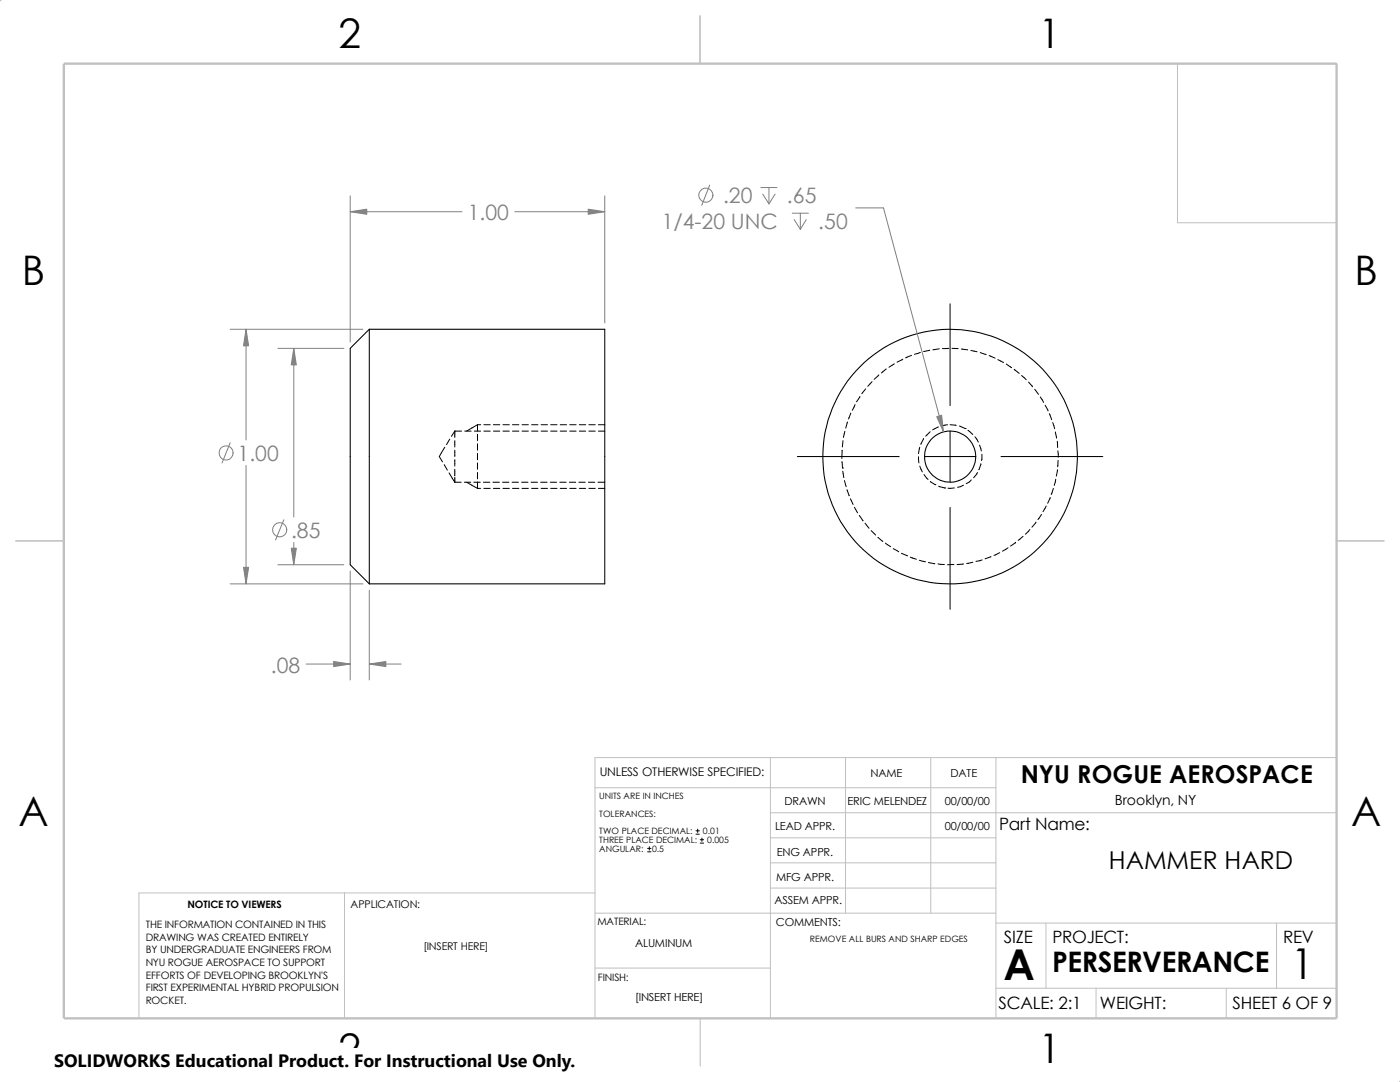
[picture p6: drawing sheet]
<svg xmlns="http://www.w3.org/2000/svg" width="279mm" height="216mm" viewBox="0 0 279 216" stroke-linecap="round" stroke-linejoin="round" font-family="sans-serif">
<g fill="none" stroke="#c0c0c0" stroke-width=".2">
<path d="M0 -.1l.2 .3M0 -.1v.3M.1 -.1l-.2 .2M-.1 0h.3M228.6 12.7h38.1v38.1M235 12.7v31.7h31.7M118.7 157.2h80.1M153.8 151.2v52M168.7 151.2v31M185.8 151.2v31M198.8 151.2v52M266.7 151.2h-148v52"/>
<path d="M68.7 178.2v25M118.7 178.2h-91v25M153.8 177.2h45M153.8 172.2h45M153.8 162.2h112.9M153.8 167.2h45M118.7 182.2h80.1M118.7 193.2h35.1M198.8 184.2h67.9M198.8 197.2h67.9M208.7 184.2v13M218.7 197.2v6"/>
<path d="M244.7 197.2v6M254.8 184.2v13M279.3 215.9h.1M279.3 215.8l.1 .1M279.4 215.8v.1M279.4 215.9h.1"/>
</g>
<path d="M139.7 3.2v9.5M139.7 3.1v9.6M3.1 107.9h9.6M266.7 107.9h9.5M139.7 203.2v9.5" fill="none" stroke="#c0c0c0" stroke-width=".21"/>
<path d="M12.7 12.7h254v190.5h-254z" fill="none" stroke="#c0c0c0" stroke-width=".47"/>
<g fill="none" stroke="#000" stroke-width=".2">
<path d="M171.6 79.1l-.7 1.1M172.8 77.6l-.8 1M174 76.2l-.8 .9M175.4 74.8l-.9 .9M176.9 73.6l-1 .8M178.5 72.6l-1.1 .7M180.2 71.7l-1.2 .6M181.9 70.9l-1.2 .5M183.7 70.3l-1.2 .4M185.5 69.9l-1.2 .2M187.5 69.6l-1.3 .2M189.4 69.5l-1.3 .1"/>
<path d="M189.6 60.6v20.3M190 69.5l1.2 .1M191.9 69.6l1.2 .2M193.8 69.9l1.2 .3M195.6 70.4l1.2 .3M197.4 71l1.2 .5M199.1 71.8l1.2 .5M200.8 72.6l1.1 .8M202.4 73.7l1 .8M203.9 74.9l.9 .9M205.3 76.2l.8 1M206.5 77.7l.8 1"/>
<path d="M207.6 79.2l.7 1.1M88.6 92.7l.7 1.1M88.8 89.2l-1.1 1.9 .6 1.1M89.6 94.4l1.2 1.8M89.7 87.6l-.6 1.1M90.8 86v1.3M90.8 87.9v1.3M90.8 89.8v1.3M90.8 91.7v1.3M90.8 93.6v1.3M90.8 95.2v1M90.8 86l-.7 1.1"/>
<path d="M90.8 86h1.3M90.8 96.2h1.2M92.7 96.2h1.2M92.8 86h1.2M93.1 96.2l2.2 1.3M94.6 96.2h1.2M94.7 86h1.2M95.3 97.5h.6M95.3 84.8h.6M95.3 84.8l-2.2 1.2M95.3 84.8v1.2M95.3 86.7v1.2"/>
<path d="M95.3 88.6v1.2M95.3 90.5v1.2M95.3 92.4v1.2M95.3 94.3v1.2M95.3 96.2v1.3M96.5 96.2h1.2M96.6 86h1.2M96.6 97.5h1.2M96.6 84.8h1.2M98.4 96.2h1.3M98.5 86h1.2M98.5 97.5h1.2"/>
<path d="M98.5 84.8h1.2M100.3 96.2h1.3M100.4 86h1.2M100.4 97.5h1.2M100.4 84.8h1.2M102.2 96.2h1.3M102.3 86h1.2M102.3 97.5h1.2M102.3 84.8h1.2M104.1 96.2h1.3M104.2 86h1.3M104.2 97.5h1.3"/>
<path d="M104.2 84.8h1.3M106 96.2h1.3M106.1 86h1.3M106.1 97.5h1.3M106.1 84.8h1.3M107.9 96.2h1.3M108 86h1.3M108 97.5h1.3M108 84.8h1.3M109.8 96.2h1.3M109.9 86h1.3M109.9 97.5h1.3"/>
<path d="M109.9 84.8h1.3M111.7 96.2h1.3M111.8 86h1.3M111.8 97.5h1.3M111.8 84.8h1.3M113.6 96.2h1.3M113.7 86h1.3M113.7 97.5h1.3M113.7 84.8h1.3M115.5 96.2h1.3M115.6 86h1.3M115.6 97.5h1.3"/>
<path d="M115.6 84.8h1.3M117.4 96.2h1.3M117.5 86h1.3M117.5 97.5h1.3M117.5 84.8h1.3M119.3 96.2h1.4M119.4 86h1.3M119.4 97.5h1.3M119.4 84.8h1.3M159.1 91.1h20.4M168 92.1l.1 1.3M168.1 89.8l-.1 1.7"/>
<path d="M168.1 93.4h.1M168.2 94l.2 1.3M168.2 87.9l-.1 1.3M168.5 95.9l.4 1.2M168.6 86.1l-.3 1.2M169 97.7l.5 1.2M169.1 84.2l-.3 1.2M169.7 99.5l.6 1.2M169.8 82.4l-.5 1.2M170.6 80.7l-.5 1.2M183.3 91.1l.1 1.3M183.6 93l.5 1.1"/>
<path d="M183.6 89.2l-.3 1.3M184.3 87.5l-.5 1.1M184.4 94.7l.8 1M184.5 91.1h10.2M185.6 86.1l-.9 .9M185.7 96.1l1.1 .6M187.3 85.2l-1.2 .6M187.3 97l1.3 .4M188.6 97.4h.1M189.1 84.8l-1.2 .2M189.6 84.8l1.2 .1M189.6 86v10.2"/>
<path d="M190.5 97.4h-1.3M191.5 85l1.1 .5M192.3 96.8l-1.2 .4M192.6 85.5h.1M193.2 85.9l.9 .8M193.8 95.8l-.3 .3-.7 .4M194.6 87.2l.6 1M195.1 94.3l-.8 1M195.5 88.8l.3 1.2M195.7 92.5l-.4 1.2M196 90.6l-.1 1.3M199.8 91.1h20.3"/>
<path d="M208.6 80.9l.6 1.1M209.4 82.5l.5 1.2M209.6 99.3l-.5 1.1M210.1 84.3l.4 1.3M210.2 97.5l-.4 1.2M210.6 86.2l.3 1.2M210.7 95.6l-.3 1.3M211 88.1l.1 1.2M211 93.7l-.2 1.3M211.1 90l.1 1.2M211.2 91.9l-.1 1.2M170.5 101.2l.7 1.1"/>
<path d="M171.5 102.9l.7 1M172.6 104.4l.8 1M173.9 105.9l.9 .9M175.2 107.2l1 .8M176.7 108.4l1.1 .7M178.3 109.5l1.1 .6M179.9 110.4l1.2 .5M181.7 111.2l1.2 .4M183.5 111.8l1.2 .3M185.3 112.2l1.3 .3M187.2 112.5l1.3 .1M189.6 101.3v20.3"/>
<path d="M190.4 112.6l-1.3 .1M192.3 112.5l-1.3 .1M194.1 112.2l-1.2 .2M196 111.7l-1.2 .3M197.8 111.1l-1.2 .4M199.5 110.3l-1.1 .5M201.2 109.3l-1.1 .7M202.7 108.2l-1 .8M204.2 107l-1 .8M205.5 105.7l-.9 .9M206.8 104.2l-.8 1M207.9 102.7l-.8 1"/>
<path d="M208.8 101l-.6 1.1M129.2 170h.7M129.2 169.3h.7M129.6 169v.6M138.9 166.5h.7M138.9 165.8h.7M139.2 165.4v.7M139.7 168.2h.7M139.7 167.6h.7M140.1 167.2v.7"/>
</g>
<g fill="none" stroke="#000" stroke-width=".21">
<path d="M73.7 65.7h47v50.8h-47M73.7 65.7v50.8M73.7 65.7l-3.8 3.8v43.2l3.8 3.8"/>
<circle cx="189.6" cy="91.1" r="25.4"/>
<circle cx="189.6" cy="91.1" r="5.1"/>
</g>
<g fill="none" stroke="#808080" stroke-width=".2">
<path d="M69.9 39.1v29.1M120.7 39.1v25.3M141.6 36.9l-1.6 4.1M151.8 37.4h3.3M152.2 38.7l1.3 2M153.5 37.4v3.3M154.7 38.7l-1.2 2M69.9 42.2h22.3M102.7 42.2h18M158.1 42.5h3.2M158.5 43.8l1.2 2M159.7 42.5v3.3"/>
<path d="M160.9 43.8l-1.2 2M170.8 41.5h5.5l12 44.7M45.9 65.7h26.5M49.1 65.7v22.1M55.5 69.5h13.1M58.6 69.5v33.7M45.9 88.3l-1.6 4.1M49.1 92.9v23.6M45.9 116.5h26.5M55.5 112.7h13.1M56.6 103.7l-1.6 4M58.6 108.2v4.5"/>
<path d="M69.9 114v21.7M73.7 117.8v17.9M61.1 132.5h8.8M73.7 132.5h6.4"/>
<circle cx="140.9" cy="38.9" r="1.41"/>
<circle cx="45.1" cy="90.4" r="1.41"/>
<circle cx="55.8" cy="105.7" r="1.41"/>
</g>
<g fill="#808080" stroke="#808080" stroke-width=".2">
<path d="M69.9 42.2l3.3-.5v1.1z"/>
<path d="M117.4 41.7l3.3 .5-3.3 .6z"/>
<path d="M49.1 65.7l.5 3.3h-1z"/>
<path d="M48.6 113.2h1l-.5 3.3z"/>
<path d="M58.6 69.5l.5 3.3h-1z"/>
<path d="M58.1 109.4h1l-.5 3.3z"/>
<path d="M73.7 132.5l3.3-.5v1z"/>
<path d="M66.6 132l3.3 .5-3.3 .5z"/>
<path d="M186.9 83.1l1-.3 .4 3.4z"/>
</g>
<path d="M10.8 209.2h104.1v6.7h-104.1z" fill="#fff"/>
<g font-size="8.5">
<text x="200.3" y="195.5">A</text>
<text x="257.6" y="195.3">1</text>
</g>
<g font-size="8.1">
<text x="67.6" y="9.7">2</text>
<text x="207.3" y="9.7">1</text>
<text x="4.4" y="56.9">B</text>
<text x="270.3" y="56.9">B</text>
<text x="3.7" y="164.9">A</text>
<text x="269.6" y="164.9">A</text>
<text x="67.6" y="212.1">2</text>
<text x="207.3" y="212.1">1</text>
</g>
<text font-size="5.6" x="210" y="193.9">PERSERVERANCE</text>
<g font-size="4.9">
<text x="203.7" y="156.2">NYU ROGUE AEROSPACE</text>
<text x="221.3" y="173.5">HAMMER HARD</text>
</g>
<g font-size="4.2" fill="#808080">
<text x="144.3" y="40.6">.20</text>
<text x="157" y="40.6">.65</text>
<text x="93.4" y="43.9">1.00</text>
<text x="132.1" y="45.7">1/4-20 UNC</text>
<text x="163.3" y="45.7">.50</text>
<text x="47.4" y="92">1.00</text>
<text x="58.1" y="107.4">.85</text>
<text x="54" y="134.2">.08</text>
</g>
<text font-size="3.6" x="10.8" y="213">SOLIDWORKS Educational Product. For Instructional Use Only.</text>
<g font-size="3.4">
<text x="199.4" y="165.6">Part Name:</text>
<text x="200.4" y="188.1">SIZE</text>
<text x="210.1" y="188.1">PROJECT:</text>
<text x="256.1" y="188.1">REV</text>
<text x="199.3" y="201.3">SCALE: 2:1</text>
<text x="219.5" y="201.3">WEIGHT:</text>
<text x="246" y="201.4">SHEET 6 OF 9</text>
</g>
<text font-size="2.8" x="222.5" y="160.6">Brooklyn, NY</text>
<text font-size="2.4" x="119.7" y="154.9">UNLESS OTHERWISE SPECIFIED:</text>
<g font-size="2.2">
<text x="173.7" y="155">NAME</text>
<text x="189.7" y="155">DATE</text>
<text x="156.5" y="160.6">DRAWN</text>
<text x="169.1" y="160.6">ERIC MELENDEZ</text>
<text x="188.6" y="160.6">00/00/00</text>
<text x="154.7" y="165.6">LEAD APPR.</text>
<text x="188.6" y="165.6">00/00/00</text>
<text x="155" y="170.9">ENG APPR.</text>
<text x="154.9" y="175.7">MFG APPR.</text>
<text x="154.6" y="180.4">ASSEM APPR.</text>
<text x="154.9" y="184.9">COMMENTS:</text>
<text x="126.7" y="188.9">ALUMINUM</text>
<text x="126.7" y="199.8">[INSERT HERE]</text>
</g>
<g font-size="2.1">
<text x="70" y="181.2">APPLICATION:</text>
<text x="84.5" y="189.7">[INSERT HERE]</text>
</g>
<g font-size="2">
<text x="29.1" y="185.2">THE INFORMATION CONTAINED IN THIS</text>
<text x="37.4" y="181.2">NOTICE TO VIEWERS</text>
<text x="119.3" y="184.6">MATERIAL:</text>
<text x="29.1" y="187.7">DRAWING WAS CREATED ENTIRELY</text>
<text x="29.1" y="190.2">BY UNDERGRADUATE ENGINEERS FROM</text>
<text x="29.1" y="192.7">NYU ROGUE AEROSPACE TO SUPPORT</text>
<text x="29.1" y="195.3">EFFORTS OF DEVELOPING BROOKLYN'S</text>
<text x="29.1" y="197.8">FIRST EXPERIMENTAL HYBRID PROPULSION</text>
<text x="119.3" y="195.7">FINISH:</text>
<text x="29.1" y="200.3">ROCKET.</text>
</g>
<g font-size="1.7">
<text x="119.6" y="159.4">UNITS ARE IN INCHES</text>
<text x="119.6" y="163">TOLERANCES:</text>
<text x="119.6" y="166.5">TWO PLACE DECIMAL:</text>
<text x="140.3" y="166.5">0.01</text>
<text x="119.6" y="168.3">THREE PLACE DECIMAL:</text>
<text x="119.6" y="170">ANGULAR:</text>
<text x="130.1" y="170">0.5</text>
<text x="141.1" y="168.3">0.005</text>
<text x="161.6" y="187.9">REMOVE ALL BURS AND SHARP EDGES</text>
</g>
</svg>
